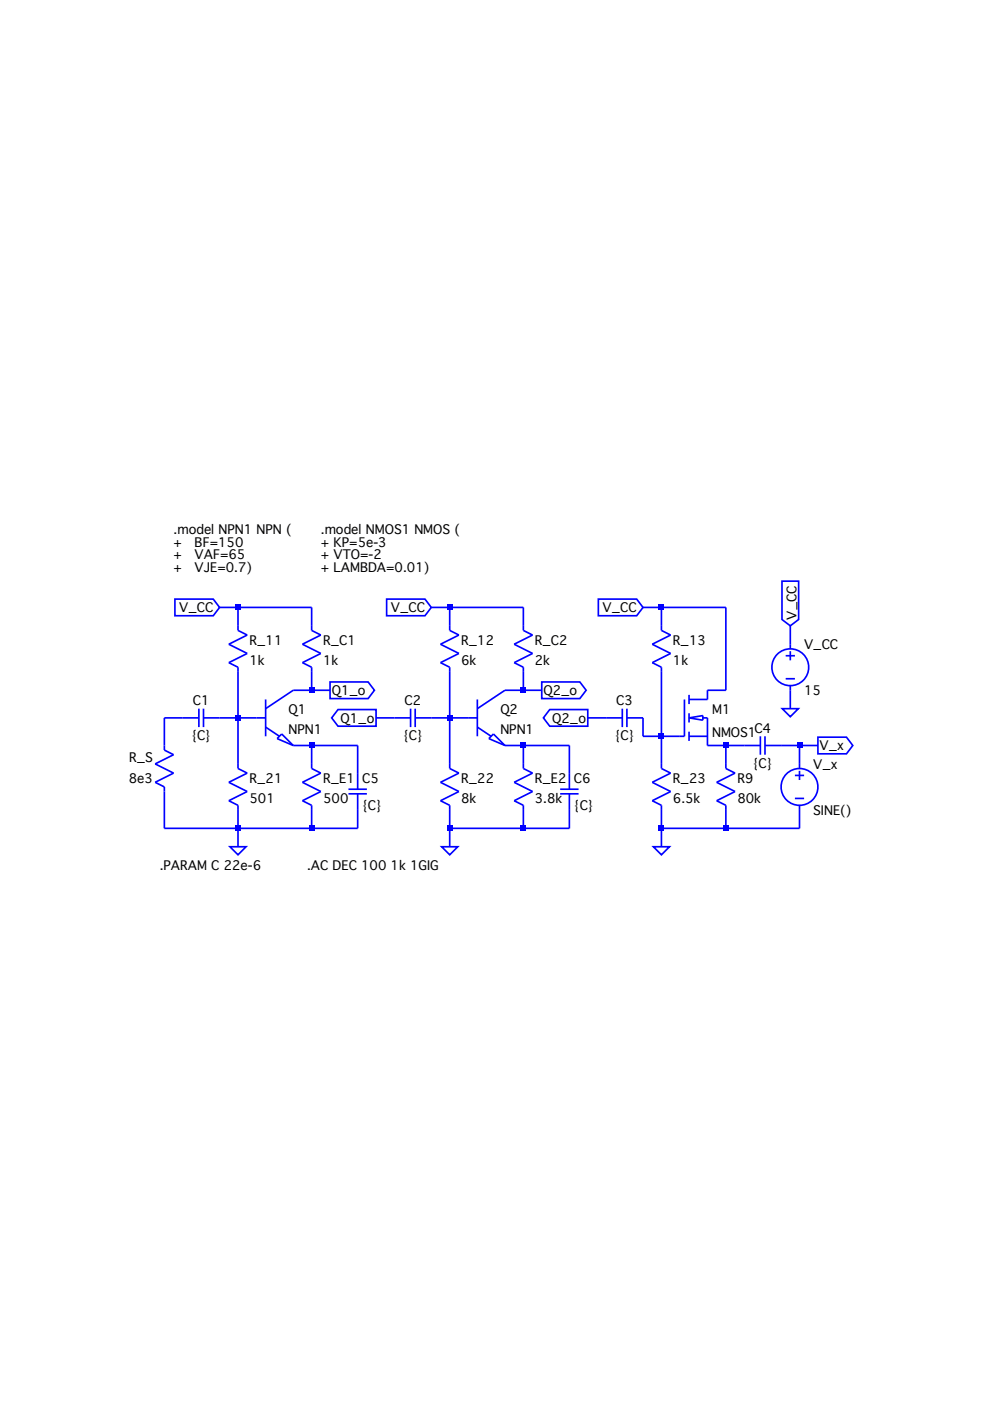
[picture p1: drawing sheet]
<svg xmlns="http://www.w3.org/2000/svg" width="210mm" height="297mm" viewBox="0 0 210 297" stroke-linecap="round" stroke-linejoin="round" font-family="sans-serif">
<g fill="none" stroke="#00f" stroke-width=".35">
<path d="M37.1 127h8.1l1.4 1.8-1.4 1.7h-8.1zM46.6 128.8h19.5v4.9l1.9 .9-3.9 2 3.9 1.9-3.9 2 2 1v4.9M50.5 128.8v4.9l1.9 .9-3.9 2 3.9 1.9-3.9 2 2 1v21.4l1.9 1-3.9 2 3.9 1.9-3.9 2 2 .9v8.8M82 127h8.1l1.3 1.8-1.3 1.7h-8.1zM91.4 128.8h19.6v4.9l1.9 .9-3.9 2 3.9 1.9-3.9 2 2 1v4.9M95.3 128.8v4.9l2 .9-3.9 2 3.9 1.9-3.9 2 1.9 1v21.4l2 1-3.9 2 3.9 1.9-3.9 2 1.9 .9v8.8M126.9 127h8.1l1.3 1.8-1.3 1.7h-8.1zM136.3 128.8h17.6v17.6h-3.9v1.9h-3.9M140.2 128.8v4.9l2 .9-3.9 2 3.9 1.9-3.9 2 1.9 1v21.4l2 1-3.9 2 3.9 1.9-3.9 2 1.9 .9v8.8M165.8 123.2h3.5v8.1l-1.7 1.4-1.8-1.4zM166.6 139h1.9M167.6 132.7v4.9"/>
<path d="M167.6 138.1v1.9M42.2 152.2h-7.4v6.8l2 1-3.9 2 3.9 1.9-3.9 2 1.9 .9v8.8h41v-7.3M42.2 150.3v3.9M43.1 152.2h13.2M43.1 150.3v3.9M56.3 154.2l2.9 1.9M56.3 148.3v7.8M58.8 156.6l.9-1 2.5 2.5zM62.2 158.1h13.6v9.2M66.1 158.1v4.8l1.9 1-3.9 2 3.9 1.9-3.9 2 2 .9v4.9M70 144.6h8l1.4 1.8-1.4 1.7h-8zM70 146.4h-7.8l-5.9 3.9"/>
<path d="M71.7 150.4h8v3.6h-8l-1.4-1.8zM79.7 152.2h7.4M87.1 150.3v3.9M88 152.2h13.2M88 150.3v3.9M101.2 154.2l2.9 1.9M101.2 148.3v7.8M104.6 155.6l2.5 2.5-3.5-1.5zM107.1 158.1h13.6v9.2M111 158.1v4.8l1.9 1-3.9 2 3.9 1.9-3.9 2 2 .9v4.9M114.9 144.6h8l1.4 1.8-1.4 1.7h-8zM114.9 146.4h-7.8l-5.9 3.9"/>
<path d="M116.6 150.4h8v3.6h-8l-1.4-1.8zM124.6 152.2h7.3M131.9 150.3v3.9M132.9 150.3v3.9M145.1 148.3v7.8h-8.8v-3.9h-3.4M146.1 156.1h3.9M146.1 152.2l2.9-.5v1zM146.1 147.3v2M146.1 151.2v2M146.1 155.1v2M149 152.2h1v5.9h11.2M153.9 158.1v4.8l2 1-4 2 4 1.9-4 2 2 .9v4.9"/>
<path d="M161.2 156.1v3.9M162.2 158.1h11.2M162.2 156.1v3.9M165.9 150.3h3.4l-1.7 1.7zM166.6 143.9h1.9M167.6 145.4v4.9M169.5 158.1v4.8M173.4 156.3h6.1l1.3 1.8-1.3 1.7h-6.1zM48.8 179.5h3.4l-1.7 1.7zM73.9 167.3h3.9M73.9 168.3h3.9M93.6 179.5h3.5l-1.8 1.7z"/>
<path d="M118.8 167.3h3.9M118.8 168.3h3.9M120.7 168.3v7.3h-25.4M138.5 179.5h3.4l-1.7 1.7zM168.5 164.4h2M168.5 169.3h2M169.5 163.4v2M169.5 170.7v4.9h-29.3"/>
<circle cx="167.6" cy="141.5" r="3.9"/>
<circle cx="169.5" cy="166.8" r="3.9"/>
</g>
<g fill="#00f">
<path d="M49.9 128.2h1.2v1.2h-1.2z"/>
<path d="M49.9 151.6h1.2v1.2h-1.2z"/>
<path d="M49.9 175h1.2v1.2h-1.2z"/>
<path d="M65.5 145.7h1.2v1.3h-1.2z"/>
<path d="M65.5 157.5h1.2v1.2h-1.2z"/>
<path d="M65.5 175h1.2v1.2h-1.2z"/>
<path d="M94.7 128.2h1.3v1.2h-1.3z"/>
<path d="M94.7 151.6h1.3v1.2h-1.3z"/>
<path d="M94.7 175h1.3v1.2h-1.3z"/>
<path d="M110.4 145.7h1.2v1.3h-1.2z"/>
<path d="M110.4 157.5h1.2v1.2h-1.2z"/>
<path d="M110.4 175h1.2v1.2h-1.2z"/>
<path d="M139.6 128.2h1.2v1.2h-1.2z"/>
<path d="M139.6 155.5h1.2v1.2h-1.2z"/>
<path d="M139.6 175h1.2v1.2h-1.2z"/>
<path d="M153.3 157.5h1.2v1.2h-1.2z"/>
<path d="M153.3 175h1.2v1.2h-1.2z"/>
<path d="M168.9 157.5h1.2v1.2h-1.2z"/>
</g>
<g font-size="2.7">
<text x="36.8" y="113.3">.model NPN1 NPN (</text>
<text x="68" y="113.3">.model NMOS1 NMOS (</text>
<text x="36.8" y="115.9">+</text>
<text x="36.8" y="118.6">+</text>
<text x="41.3" y="115.9">BF=150</text>
<text x="41.3" y="118.6">VAF=65</text>
<text x="68" y="115.9">+ KP=5e-3</text>
<text x="68" y="118.6">+ VTO=-2</text>
<text x="36.8" y="121.3">+</text>
<text x="41.3" y="121.3">VJE=0.7)</text>
<text x="68" y="121.3">+ LAMBDA=0.01)</text>
<text x="38" y="129.8">V_CC</text>
<text x="82.9" y="129.8">V_CC</text>
<text x="127.8" y="129.8">V_CC</text>
<text x="168.9" y="131.3" transform="rotate(-90 168.9 131.3)">V_CC</text>
<text x="52.9" y="136.7">R_11</text>
<text x="68.5" y="136.7">R_C1</text>
<text x="97.8" y="136.7">R_12</text>
<text x="113.4" y="136.7">R_C2</text>
<text x="142.7" y="136.7">R_13</text>
<text x="170.5" y="137.7">V_CC</text>
<text x="52.9" y="141.1">1k</text>
<text x="68.5" y="141.1">1k</text>
<text x="97.8" y="141.1">6k</text>
<text x="113.4" y="141.1">2k</text>
<text x="142.7" y="141.1">1k</text>
<text x="40.9" y="149.5">C1</text>
<text x="70.3" y="147.4">Q1_o</text>
<text x="85.8" y="149.5">C2</text>
<text x="115.2" y="147.4">Q2_o</text>
<text x="130.7" y="149.5">C3</text>
<text x="170.5" y="147.4">15</text>
<text x="61.2" y="151.3">Q1</text>
<text x="61.2" y="155.7">NPN1</text>
<text x="72.2" y="153.3">Q1_o</text>
<text x="106.1" y="151.3">Q2</text>
<text x="106.1" y="155.7">NPN1</text>
<text x="117.1" y="153.3">Q2_o</text>
<text x="151" y="151.3">M1</text>
<text x="159.9" y="155.4">C4</text>
<text x="27.4" y="161.6">R_S</text>
<text x="40.6" y="157">{C}</text>
<text x="85.5" y="157">{C}</text>
<text x="130.3" y="157">{C}</text>
<text x="151" y="156.2">NMOS1</text>
<text x="173.8" y="159.1">V_x</text>
<text x="27.3" y="165.9">8e3</text>
<text x="52.9" y="165.9">R_21</text>
<text x="68.5" y="165.9">R_E1</text>
<text x="76.8" y="165.9">C5</text>
<text x="97.8" y="165.9">R_22</text>
<text x="113.4" y="165.9">R_E2</text>
<text x="121.7" y="165.9">C6</text>
<text x="142.7" y="165.9">R_23</text>
<text x="156.3" y="165.9">R9</text>
<text x="159.6" y="162.8">{C}</text>
<text x="172.4" y="163">V_x</text>
<text x="52.9" y="170.3">501</text>
<text x="68.5" y="170.3">500</text>
<text x="76.8" y="171.8">{C}</text>
<text x="97.8" y="170.3">8k</text>
<text x="113.4" y="170.3">3.8k</text>
<text x="121.7" y="171.8">{C}</text>
<text x="142.7" y="170.3">6.5k</text>
<text x="156.3" y="170.3">80k</text>
<text x="172.4" y="172.8">SINE()</text>
<text x="33.9" y="184.5">.PARAM C 22e-6</text>
<text x="65.1" y="184.5">.AC DEC 100 1k 1GIG</text>
</g>
</svg>
